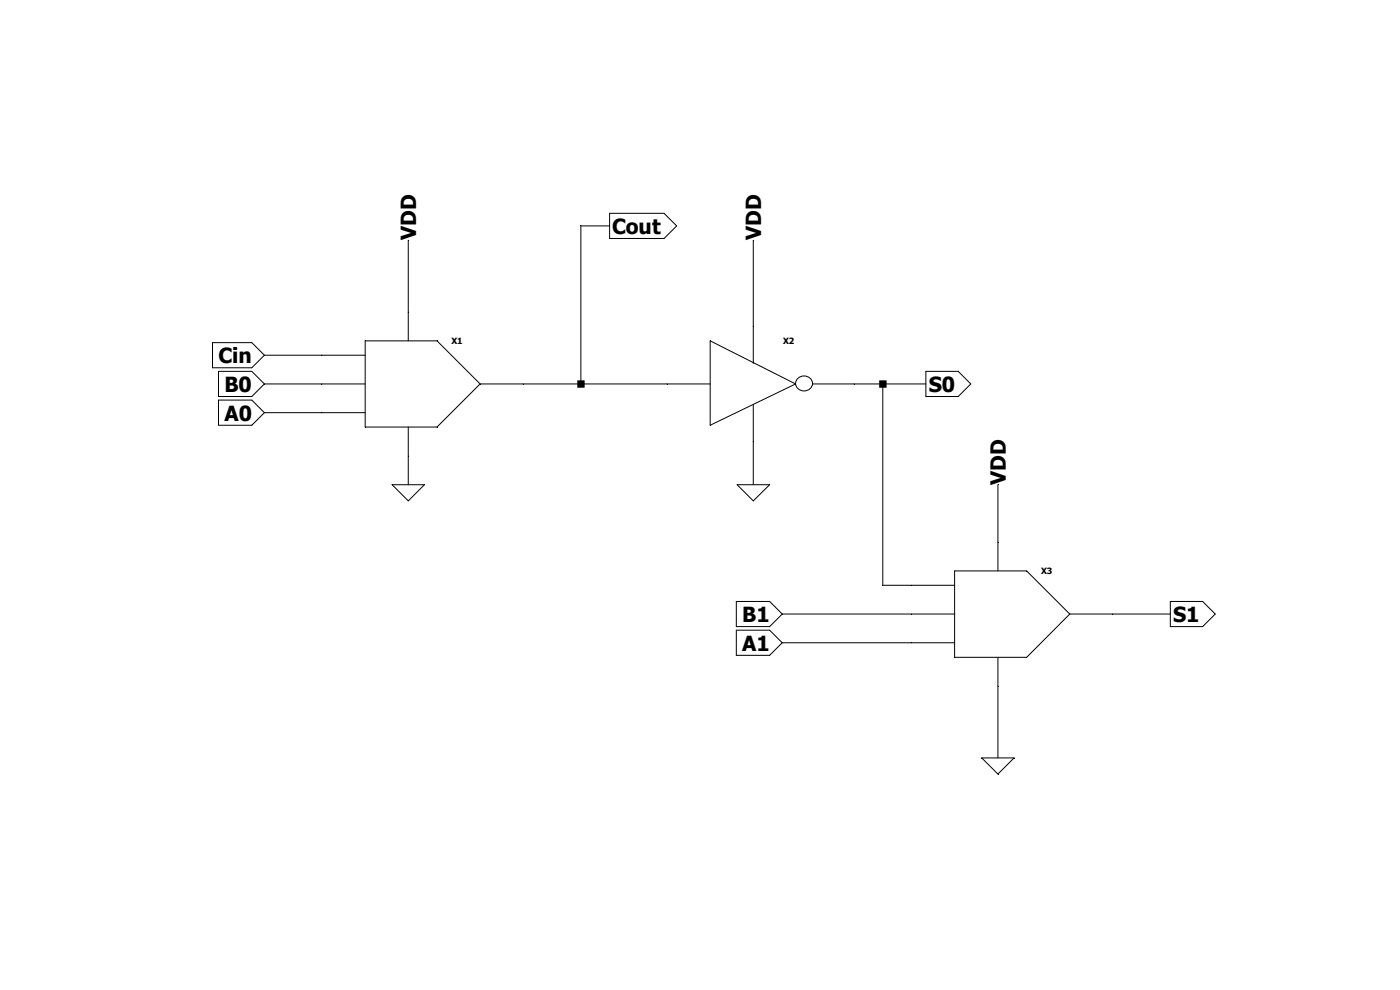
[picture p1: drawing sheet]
<svg xmlns="http://www.w3.org/2000/svg" width="297mm" height="210mm" viewBox="0 0 297 210" stroke-linecap="round" stroke-linejoin="round" font-family="sans-serif">
<g fill="none" stroke="#000" stroke-width=".21">
<path d="M86.6 51v21.3M129.3 45.3h11.6l2.7 2.6-2.7 2.7h-11.6zM129.3 47.9h-6.1v33.5M159.8 51v26.1M45.1 72.7h8.3l2.7 2.7-2.7 2.6h-8.3zM46.4 78.8h7l2.7 2.6-2.7 2.7h-7zM56.1 75.4h21.4M77.5 72.3h15.2l9.2 9.1-9.2 9.2h-15.2zM150.7 72.3l18.1 9.1-18.1 8.8zM196.4 78.8h6.9l2.7 2.6-2.7 2.7h-6.9zM46.4 84.9h7l2.7 2.6-2.7 2.7h-7zM56.1 81.4h21.4"/>
<path d="M56.1 87.5h21.4M86.6 90.6v12.2M101.9 81.4h48.8M159.8 85.9v16.9M169.3 80.2a1.74 1.74 0 0 1 2.2-.2 1.74 1.74 0 0 1 .6 2.1 1.8 1.8 0 0 1-2.1 .7 1.8 1.8 0 0 1-1.2-1.9zM172.4 81.4h24M187.3 81.4v42.8h15.2M83.2 102.8h6.8l-3.4 3.5zM156.4 102.8h6.9l-3.5 3.5zM211.7 102.8v18.3M156.2 127.6h7.1l2.6 2.7-2.6 2.6h-7.1zM156.2 133.7h7.1l2.6 2.7-2.6 2.6h-7.1z"/>
<path d="M165.9 130.3h36.6M165.9 136.4h36.6M202.5 121.1h15.3l9.1 9.2-9.1 9.1h-15.3zM211.7 139.4v21.4M226.9 130.3h21.4M248.3 127.6h6.8l2.7 2.7-2.7 2.6h-6.8zM208.3 160.8h6.8l-3.4 3.4z"/>
</g>
<path d="M122.5 80.7h1.5v1.6h-1.5zM186.5 80.7h1.6v1.6h-1.6z" fill-rule="evenodd" fill="#000"/>
<g font-size="4.4">
<text x="88.3" y="51" transform="rotate(-90 88.3 51)">VDD</text>
<text x="129.9" y="49.7">Cout</text>
<text x="161.5" y="51" transform="rotate(-90 161.5 51)">VDD</text>
<text x="46.4" y="77.1">Cin</text>
<text x="47.6" y="83.2">B0</text>
<text x="197" y="83.2">S0</text>
<text x="47.6" y="89.3">A0</text>
<text x="213.4" y="102.8" transform="rotate(-90 213.4 102.8)">VDD</text>
<text x="157.5" y="132">B1</text>
<text x="248.9" y="132">S1</text>
<text x="157.5" y="138.1">A1</text>
</g>
<g font-size="1.8">
<text x="95.8" y="73">X1</text>
<text x="166.1" y="73">X2</text>
<text x="220.9" y="121.8">X3</text>
</g>
</svg>
